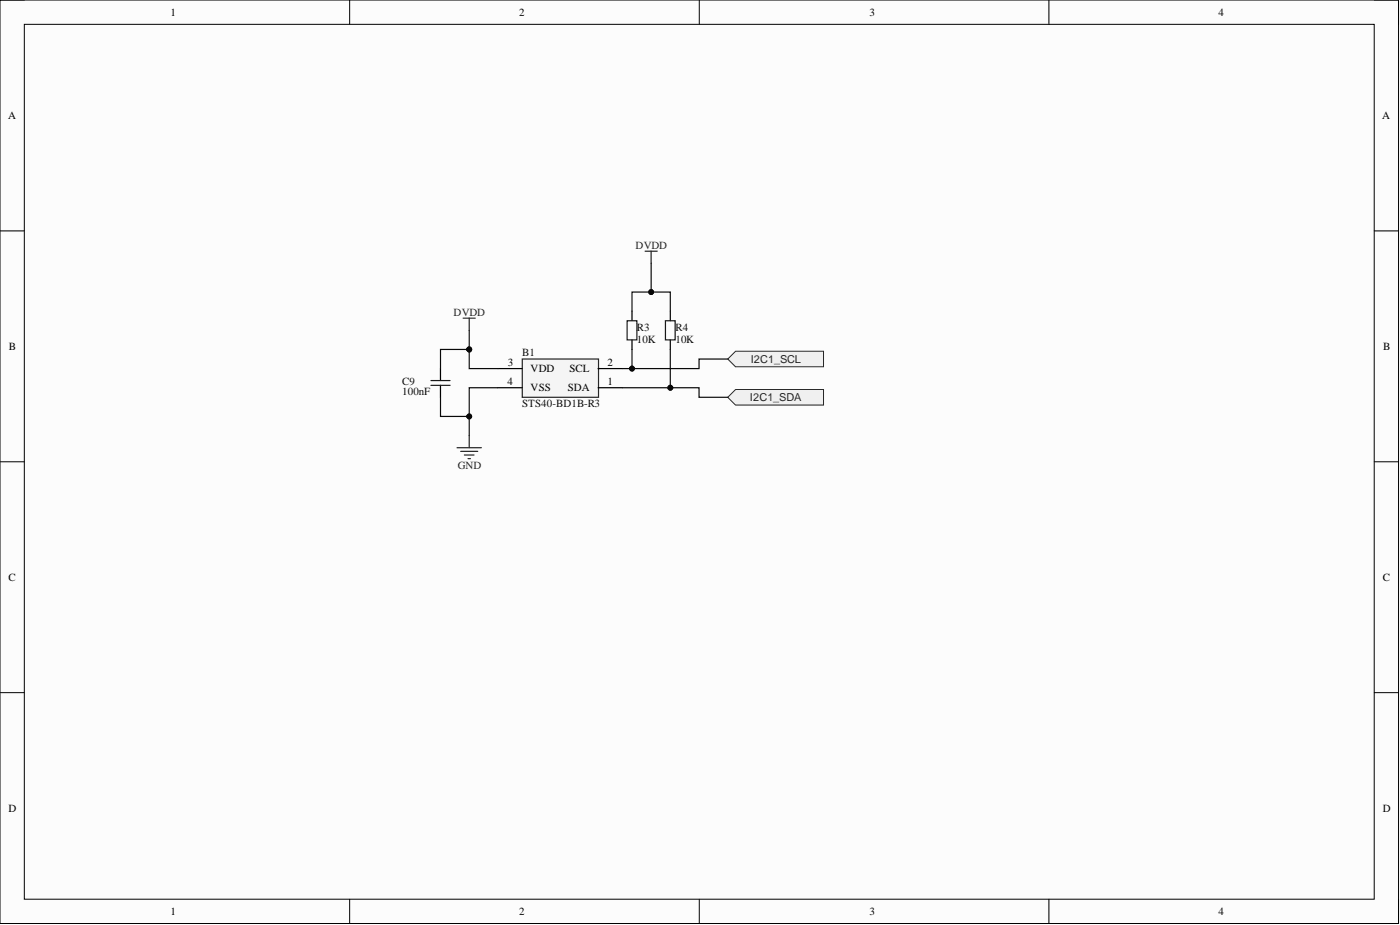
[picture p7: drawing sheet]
<svg xmlns="http://www.w3.org/2000/svg" width="292mm" height="193mm" viewBox="0 0 292 193" stroke-linecap="round" stroke-linejoin="round" font-family="sans-serif">
<path d="M0 0h291.8v192.7h-291.8z" fill-rule="evenodd" fill="#fcfcfc"/>
<path d="M0 0h291.8v192.7h-291.8z" fill="none" stroke="#000" stroke-width=".21"/>
<path d="M5.1 5.1h281.6v182.5h-281.6z" fill-rule="evenodd" fill="#fcfcfc"/>
<g fill="none" stroke="#000" stroke-width=".21">
<path d="M0 0h5.1M5.1 5.1h281.6v182.5h-281.6zM72.9 0v5.1M145.9 0v5.1M218.8 0v5.1M286.7 0h5.1v5.1M0 48.2h5.1M286.7 48.2h5.1M0 96.3h5.1M286.7 96.3h5.1M0 144.5h5.1M286.7 144.5h5.1"/>
<path d="M72.9 187.6v5.1M145.9 187.6v5.1M218.8 187.6v5.1M291.8 187.6v5.1"/>
</g>
<path d="M109 74.9h15.9v8h-15.9z" fill-rule="evenodd" fill="#f5f5f5"/>
<path d="M96.6 66.4h2.6M97.9 66.4v2.5M109 74.9h15.9v8h-15.9zM95.4 93.4h5M96.1 94.2h3.6M96.9 94.9h2M97.6 95.7h.6M97.9 90.9v2.5" fill="none" stroke="#262626" stroke-width=".25"/>
<path d="M91.9 76.9v2.5M103.9 76.9h5.1M124.8 76.9h5.1M91.9 80.4v2.5M103.9 80.9h5.1M124.8 80.9h5.1" fill="none" stroke="#000" stroke-width=".25"/>
<path d="M89.9 79.4h4M89.9 80.4h4" fill="none" stroke="#1c1c1c" stroke-width=".25"/>
<path d="M151.8 82.9l1.7-1.6h18.3v3.2h-18.3z" fill-rule="evenodd" fill="#f0f0f0"/>
<path d="M151.8 82.9l1.7-1.6h18.3v3.2h-18.3z" fill="none" stroke="#262626" stroke-width=".21"/>
<path d="M151.8 74.9l1.7-1.6h18.3v3.2h-18.3z" fill-rule="evenodd" fill="#f0f0f0"/>
<path d="M151.8 74.9l1.7-1.6h18.3v3.2h-18.3z" fill="none" stroke="#262626" stroke-width=".21"/>
<path d="M131.9 64.9v2M131.9 70.9v2M139.9 64.9v2M139.9 70.9v2" fill="none" stroke="#000" stroke-width=".25"/>
<path d="M130.8 66.9h2.1v4h-2.1zM138.8 66.9h2.1v4h-2.1z" fill="none" stroke="#1c1c1c" stroke-width=".25"/>
<path d="M151.8 74.9h-5.9v2h-14" fill="none" stroke="#0e0e0e" stroke-width=".25"/>
<circle cx="131.9" cy="76.9" r=".51" fill="#0e0e0e"/>
<circle cx="131.9" cy="76.9" r=".51" fill="none" stroke="#0e0e0e" stroke-width=".21"/>
<path d="M131.9 72.9v4h-2" fill="none" stroke="#0e0e0e" stroke-width=".25"/>
<circle cx="131.9" cy="76.9" r=".51" fill="#0e0e0e"/>
<circle cx="131.9" cy="76.9" r=".51" fill="none" stroke="#0e0e0e" stroke-width=".21"/>
<path d="M139.9 72.9v8" fill="none" stroke="#0e0e0e" stroke-width=".25"/>
<circle cx="139.9" cy="80.9" r=".51" fill="#0e0e0e"/>
<circle cx="139.9" cy="80.9" r=".51" fill="none" stroke="#0e0e0e" stroke-width=".21"/>
<path d="M134.6 52.4h2.5M135.9 52.4v2.5" fill="none" stroke="#262626" stroke-width=".25"/>
<path d="M131.9 64.9v-4h8v4" fill="none" stroke="#0e0e0e" stroke-width=".25"/>
<circle cx="135.9" cy="60.9" r=".51" fill="#0e0e0e"/>
<circle cx="135.9" cy="60.9" r=".51" fill="none" stroke="#0e0e0e" stroke-width=".21"/>
<path d="M135.9 54.9v6" fill="none" stroke="#0e0e0e" stroke-width=".25"/>
<circle cx="135.9" cy="60.9" r=".51" fill="#0e0e0e"/>
<circle cx="135.9" cy="60.9" r=".51" fill="none" stroke="#0e0e0e" stroke-width=".21"/>
<path d="M129.9 80.9h16v2h5.9" fill="none" stroke="#0e0e0e" stroke-width=".25"/>
<circle cx="139.9" cy="80.9" r=".51" fill="#0e0e0e"/>
<circle cx="139.9" cy="80.9" r=".51" fill="none" stroke="#0e0e0e" stroke-width=".21"/>
<path d="M97.9 68.9v4" fill="none" stroke="#0e0e0e" stroke-width=".25"/>
<circle cx="97.9" cy="72.9" r=".51" fill="#0e0e0e"/>
<circle cx="97.9" cy="72.9" r=".51" fill="none" stroke="#0e0e0e" stroke-width=".21"/>
<path d="M97.9 72.9h-6v4" fill="none" stroke="#0e0e0e" stroke-width=".25"/>
<circle cx="97.9" cy="72.9" r=".51" fill="#0e0e0e"/>
<circle cx="97.9" cy="72.9" r=".51" fill="none" stroke="#0e0e0e" stroke-width=".21"/>
<path d="M97.9 72.9v4h6" fill="none" stroke="#0e0e0e" stroke-width=".25"/>
<circle cx="97.9" cy="72.9" r=".51" fill="#0e0e0e"/>
<circle cx="97.9" cy="72.9" r=".51" fill="none" stroke="#0e0e0e" stroke-width=".21"/>
<path d="M103.9 80.9h-6v6h-6v-4" fill="none" stroke="#0e0e0e" stroke-width=".25"/>
<circle cx="97.9" cy="86.9" r=".51" fill="#0e0e0e"/>
<circle cx="97.9" cy="86.9" r=".51" fill="none" stroke="#0e0e0e" stroke-width=".21"/>
<path d="M97.9 86.9v4" fill="none" stroke="#0e0e0e" stroke-width=".25"/>
<circle cx="97.9" cy="86.9" r=".51" fill="#0e0e0e"/>
<circle cx="97.9" cy="86.9" r=".51" fill="none" stroke="#0e0e0e" stroke-width=".21"/>
<g font-size="2.3">
<text x="35.6" y="3.3">1</text>
<text x="108.3" y="3.3">2</text>
<text x="181.4" y="3.3">3</text>
<text x="254.2" y="3.3">4</text>
<text x="1.7" y="24.8">A</text>
<text x="288.4" y="24.8">A</text>
<text x="1.9" y="73">B</text>
<text x="106" y="76.4">3</text>
<text x="110.7" y="77.7">VDD</text>
<text x="118.8" y="77.7">SCL</text>
<text x="126.8" y="76.4">2</text>
<text x="288.6" y="73">B</text>
<text x="105.9" y="80.4">4</text>
<text x="110.7" y="81.6">VSS</text>
<text x="118.5" y="81.6">SDA</text>
<text x="126.8" y="80.4">1</text>
<text x="1.8" y="121.2">C</text>
<text x="288.5" y="121.2">C</text>
<text x="1.8" y="169.3">D</text>
<text x="288.5" y="169.3">D</text>
<text x="35.6" y="190.9">1</text>
<text x="108.3" y="190.9">2</text>
<text x="181.4" y="190.9">3</text>
<text x="254.2" y="190.9">4</text>
</g>
<g font-size="2.3" fill="#262626">
<text x="132.6" y="51.9">DVDD</text>
<text x="94.6" y="65.9">DVDD</text>
<text x="156.6" y="75.7">I2C1_SCL</text>
<text x="156.5" y="83.7">I2C1_SDA</text>
<text x="95.5" y="97.9">GND</text>
</g>
<g font-size="2.3" fill="#0e0e0e">
<text x="132.9" y="69">R3</text>
<text x="132.9" y="71.5">10K</text>
<text x="140.9" y="69">R4</text>
<text x="140.9" y="71.5">10K</text>
<text x="108.9" y="74.4">B1</text>
<text x="83.9" y="80.4">C9</text>
<text x="83.9" y="82.4">100nF</text>
<text x="108.9" y="84.9">STS40-BD1B-R3</text>
</g>
</svg>
